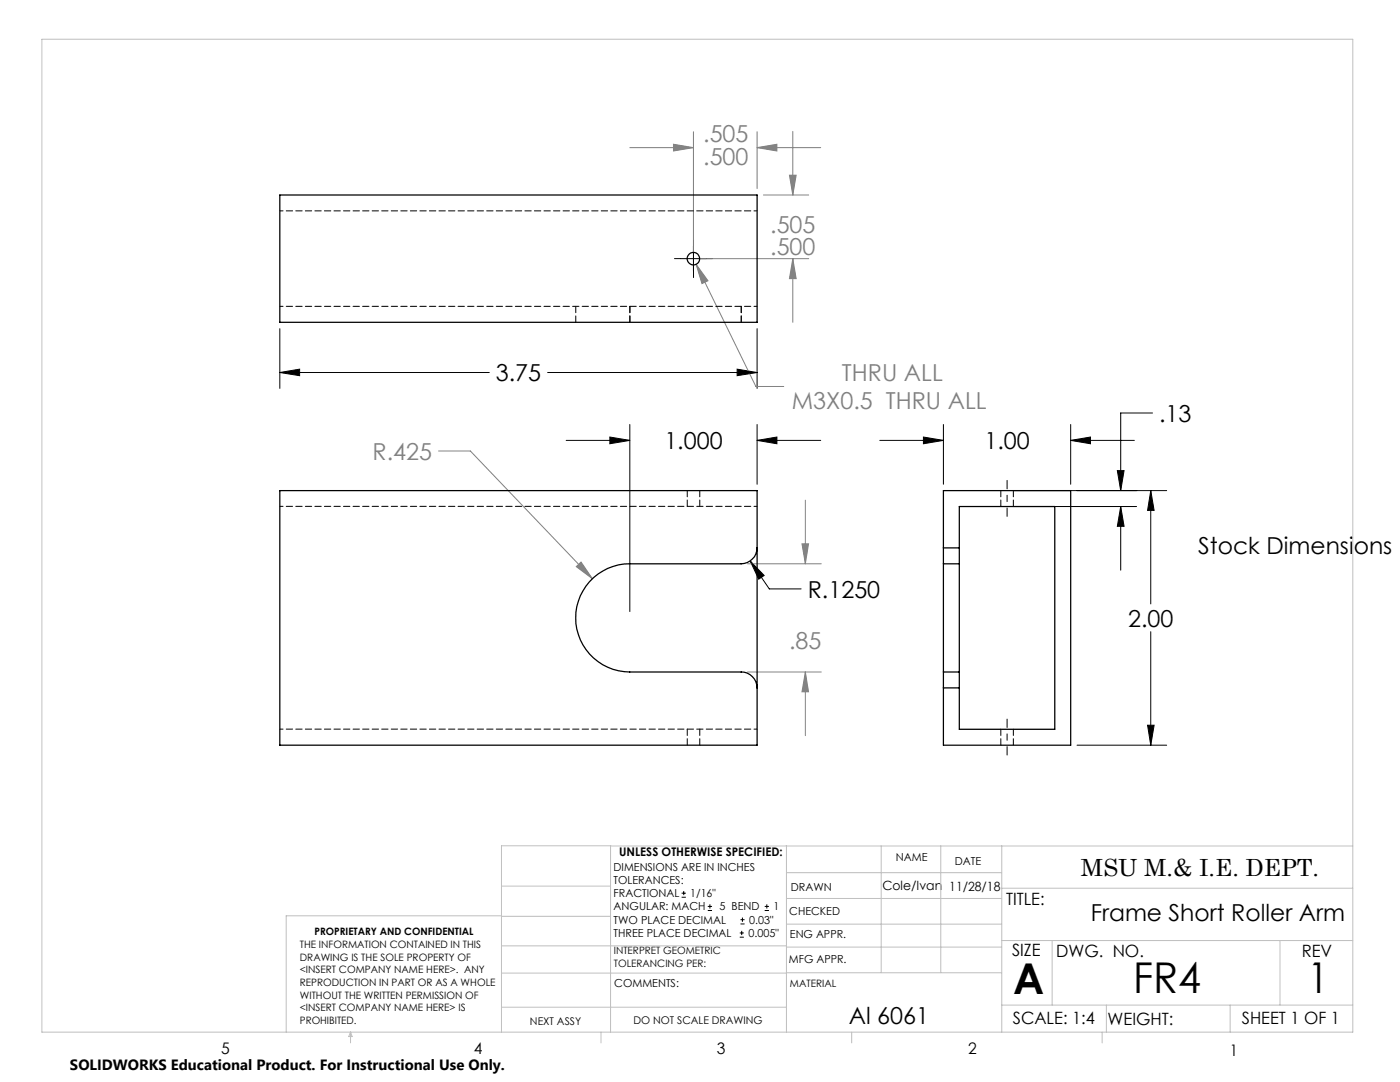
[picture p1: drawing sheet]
<svg xmlns="http://www.w3.org/2000/svg" width="279mm" height="216mm" viewBox="0 0 279 216" stroke-linecap="round" stroke-linejoin="round" font-family="sans-serif">
<g fill="none" stroke="#000" stroke-width=".2">
<path d="M135.9 51.6h5M138.4 49.1v5.1M55.8 74.3l4-.6v1.3zM55.8 65.6v11.9M55.8 74.3h41.8M109.3 74.3h41.8M147.1 73.7l4 .6-4 .7zM151.1 65.6v11.9M113 87.9h12.7M121.7 87.2l4 .7-4 .6zM125.7 84.7v37.3M151.1 87.9l3.9-.7v1.3z"/>
<path d="M151.1 84.7v11.9M151.1 87.9h12.7M175.6 87.9h12.7M184.3 87.2l4 .7-4 .6zM188.3 84.7v11.9M202.2 97.9h30.6M213.7 87.9l3.9-.7v1.3zM213.7 87.9h12.7M213.7 84.7v11.9M223 93.9h1.3l-.6 4zM229.7 97.9l.6 3.9h-1.3zM229.7 97.9v22.6"/>
<path d="M230 82.4h-6.3v15.5M149.7 111.9l2.8 2.9-1.1 .8zM149.7 111.9l3.8 5.6h6.4M202.2 101.1h24.6M223.7 101.1l.6 3.9h-1.3zM223.7 101.1v12.7M229.7 126v22.7M214.9 148.7h17.9M229 144.7h1.3l-.6 4zM136 179h.9M136 178.2h.9M136.5 177.8v.8"/>
<path d="M141.3 181.7h.8M141.3 180.9h.8M141.7 180.4v.9M147.6 187h.8M147.6 186.2h.8M147.8 184.4h.8M147.8 183.5h.8M148 185.7v.9M148.2 183.1v.8M152.6 181.7h.9M152.6 180.9h.9M153 180.4v.9"/>
</g>
<g fill="none" stroke="#808080" stroke-width=".2">
<path d="M125.7 29.5h12.7M134.4 28.8l4 .7-4 .6zM138.4 26.3v24M151.1 26.3v11.3M151.1 29.5h12.7M151.1 29.5l3.9-.7v1.3zM152.4 38.9h9M157.6 35h1.3l-.7 3.9zM158.2 26.2v12.7M138.9 52.7l11.9 24.4h5.6M138.9 52.7l2.4 3.3-1.2 .6zM139.7 51.6h21.7"/>
<path d="M158.2 51.6v12.7M158.2 51.6l.7 4h-1.3zM87.5 90h6.4l24.3 25.5M160.7 99.8v12.7M115 113.1l1-1 2.2 3.4zM149.2 112.5h14.7M160.1 108.5h1.3l-.7 4zM149.2 134.1h14.7M160.7 134.1v12.7M160.7 134.1l.7 3.9h-1.3z"/>
</g>
<path d="M135.9 51.6h-1.3M138.4 49.1v-1.3M138.4 54.1v1.3M140.9 51.6h1.3" fill="none" stroke="#000" stroke-width=".2" stroke-dasharray="15.2 1.3 1.3 1.3"/>
<path d="M201 103v-7.1M201 143.5v7.2" fill="none" stroke="#000" stroke-width=".2" stroke-dasharray="15.2 1.3 1.3 1.3" stroke-dashoffset="13.6"/>
<g fill="none" stroke="#c0c0c0" stroke-width=".2">
<path d="M8.4 7.8h261.6v198.2h-261.6zM100.1 176.8h21.7M121.8 168.8v37.2M157 168.8v37.2M157 179.3h42.9M157 174.1h42.9M175.9 168.8v25.3M187.7 168.8v25.3M199.9 177.2h70.1M199.9 168.8v37.2M270 168.8h-169.9v37.2M100.1 194.2h56.9"/>
<path d="M100.1 188.7h56.9M100.1 182.8h21.7M100.1 182.7h-43v23.3M157 194.1h42.9M157 184.4h42.9M157 189h42.9M199.9 187.7h70.1M210 187.7v12.9M255.4 187.7v12.9M70 206v2.1M70 206l.3 .8h-.7zM100.1 201h56.9"/>
<path d="M119.9 206v2.1M170 206v2.1M199.9 200.6h70.1M220 206v2.1M220.8 200.6v5.4M245.5 200.6v5.4"/>
</g>
<path d="M121.7 87.2l4 .7-4 .6zM151.1 87.9l3.9-.7v1.3zM149.7 111.9l1.7 3.7 1.1-.8zM147.1 73.7l4 .6-4 .7zM55.8 74.3l4-.6v1.3zM213.7 87.9l3.9-.7v1.3zM184.3 87.2l4 .7-4 .6zM229 144.7h1.3l-.6 4zM229.7 97.9l.6 3.9h-1.3zM223.7 101.1l.6 3.9h-1.3zM223 93.9h1.3l-.6 4z" fill="#000"/>
<path d="M160.7 134.1l.7 3.9h-1.3zM160.1 108.5h1.3l-.7 4zM115 113.1l3.2 2.4-2.2-3.4zM138.9 52.7l1.2 3.9 1.2-.6zM157.6 35h1.3l-.7 3.9zM158.2 51.6l.7 4h-1.3zM134.4 28.8l4 .7-4 .6zM151.1 29.5l3.9-.7v1.3z" fill="#808080"/>
<g fill="none" stroke="#000" stroke-width=".25">
<path d="M55.8 38.9h95.3v25.4h-95.3zM55.8 97.9h95.3v50.8h-95.3zM151.1 109.3a3.3 3.3 0 0 1-3.2 3.2h-22.2a10.8 10.8 0 0 0-10.8 10.8 10.8 10.8 0 0 0 10.8 10.8h22.2a3.2 3.2 0 0 1 3.2 3.2M188.3 109.3v3.2M188.3 112.5v21.6M188.3 109.3v-11.4h25.4v50.8h-25.4v-11.4M188.3 112.5h3.2M188.3 109.3h3.2M191.5 109.3v3.2M191.5 112.5v21.6M191.5 109.3v-8.2h19v44.4h-19v-8.2M188.3 134.1v3.2"/>
<path d="M188.3 134.1h3.2M188.3 137.3h3.2M191.5 134.1v3.2"/>
<circle cx="138.4" cy="51.6" r="1.24"/>
</g>
<path d="M55.9 42.1h95.2M55.9 61.1h95.2M55.9 101h95.2M55.9 145.5h95.2" fill="none" stroke="#000" stroke-width=".2" stroke-dasharray="1.3 .6" stroke-dashoffset=".6"/>
<path d="M114.9 61.1v3.2M125.7 61.1v3.2M147.9 61.1v3.2M147.9 64.3v-3.2M137.2 97.9v3.1M199.7 97.9v3.1M139.7 101v-3.1M202.2 101v-3.1M137.2 145.5v3.2M139.7 148.7v-3.2M199.7 145.5v3.2M202.2 148.7v-3.2" fill="none" stroke="#000" stroke-width=".2" stroke-dasharray="1.3 .6"/>
<g font-size="8.5">
<text x="202.2" y="198.3">A</text>
<text x="226.1" y="198.1">FR4</text>
<text x="260.9" y="198.1">1</text>
</g>
<g font-size="4.7" fill="#808080">
<text x="140.3" y="28.4">.505</text>
<text x="140.3" y="33">.500</text>
<text x="153.7" y="46.4">.505</text>
<text x="153.7" y="50.9">.500</text>
<text x="168" y="76.1">THRU ALL</text>
<text x="158" y="81.6">M3X0.5 THRU ALL</text>
<text x="74.4" y="91.7">R.425</text>
<text x="157.5" y="129.4">.85</text>
</g>
<g font-size="4.7">
<text x="98.9" y="76.1">3.75</text>
<text x="132.6" y="89.6">1.000</text>
<text x="196.5" y="89.6">1.00</text>
<text x="231.3" y="84.2">.13</text>
<text x="239.1" y="110.6">Stock Dimensions</text>
<text x="161.2" y="119.3">R.1250</text>
<text x="225.2" y="125">2.00</text>
<text x="215.7" y="174.7">MSU M.&amp; I.E. DEPT.</text>
<text x="217.7" y="183.7">Frame Short Roller Arm</text>
<text x="169.4" y="204.4">Al 6061</text>
</g>
<g font-size="3.4">
<text x="200.8" y="180.5">TITLE:</text>
<text x="202" y="190.8">SIZE</text>
<text x="210.8" y="190.9">DWG. NO.</text>
<text x="259.8" y="191">REV</text>
<text x="202.1" y="204.4">SCALE: 1:4</text>
<text x="221" y="204.5">WEIGHT:</text>
<text x="247.8" y="204.4">SHEET 1 OF 1</text>
</g>
<g font-size="3.2">
<text x="44.2" y="210.4">5</text>
<text x="94.6" y="210.3">4</text>
<text x="143.1" y="210.4">3</text>
<text x="193.2" y="210.3">2</text>
<text x="245.4" y="210.6">1</text>
</g>
<text font-size="3" x="14" y="213.5">SOLIDWORKS Educational Product. For Instructional Use Only.</text>
<g font-size="2.5">
<text x="176.1" y="177.7">Cole/Ivan</text>
<text x="189.4" y="177.8">11/28/18</text>
</g>
<text font-size="2.4" x="123.6" y="170.8">UNLESS OTHERWISE SPECIFIED:</text>
<g font-size="2.2">
<text x="122.5" y="173.7">DIMENSIONS ARE IN INCHES</text>
<text x="178.8" y="171.8">NAME</text>
<text x="190.6" y="172.5">DATE</text>
<text x="122.5" y="176.4">TOLERANCES:</text>
<text x="122.5" y="179">FRACTIONAL</text>
<text x="137.8" y="179">1/16&quot;</text>
<text x="157.8" y="177.8">DRAWN</text>
<text x="122.5" y="184.3">TWO PLACE DECIMAL</text>
<text x="122.5" y="181.7">ANGULAR: MACH</text>
<text x="143.6" y="181.7">5 BEND</text>
<text x="149.5" y="184.3">0.03&quot;</text>
<text x="154.4" y="181.7">1</text>
<text x="157.5" y="182.5">CHECKED</text>
<text x="122.5" y="187">THREE PLACE DECIMAL</text>
<text x="149.4" y="187">0.005&quot;</text>
<text x="157.6" y="187.2">ENG APPR.</text>
<text x="122.6" y="197">COMMENTS:</text>
<text x="157.4" y="192.2">MFG APPR.</text>
</g>
<g font-size="2.1">
<text x="105.8" y="204.5">NEXT ASSY</text>
<text x="126.4" y="204.3">DO NOT SCALE DRAWING</text>
</g>
<g font-size="2">
<text x="59.8" y="189.2">THE INFORMATION CONTAINED IN THIS</text>
<text x="59.8" y="191.7">DRAWING IS THE SOLE PROPERTY OF</text>
<text x="62.8" y="186.5">PROPRIETARY AND CONFIDENTIAL</text>
<text x="122.5" y="190.4">INTERPRET GEOMETRIC</text>
<text x="59.8" y="194.2">&lt;INSERT COMPANY NAME HERE&gt;. ANY</text>
<text x="59.8" y="196.8">REPRODUCTION IN PART OR AS A WHOLE</text>
<text x="122.5" y="192.9">TOLERANCING PER:</text>
<text x="157.7" y="197">MATERIAL</text>
<text x="59.8" y="199.3">WITHOUT THE WRITTEN PERMISSION OF</text>
<text x="59.8" y="201.8">&lt;INSERT COMPANY NAME HERE&gt; IS</text>
<text x="59.8" y="204.3">PROHIBITED.</text>
</g>
</svg>
